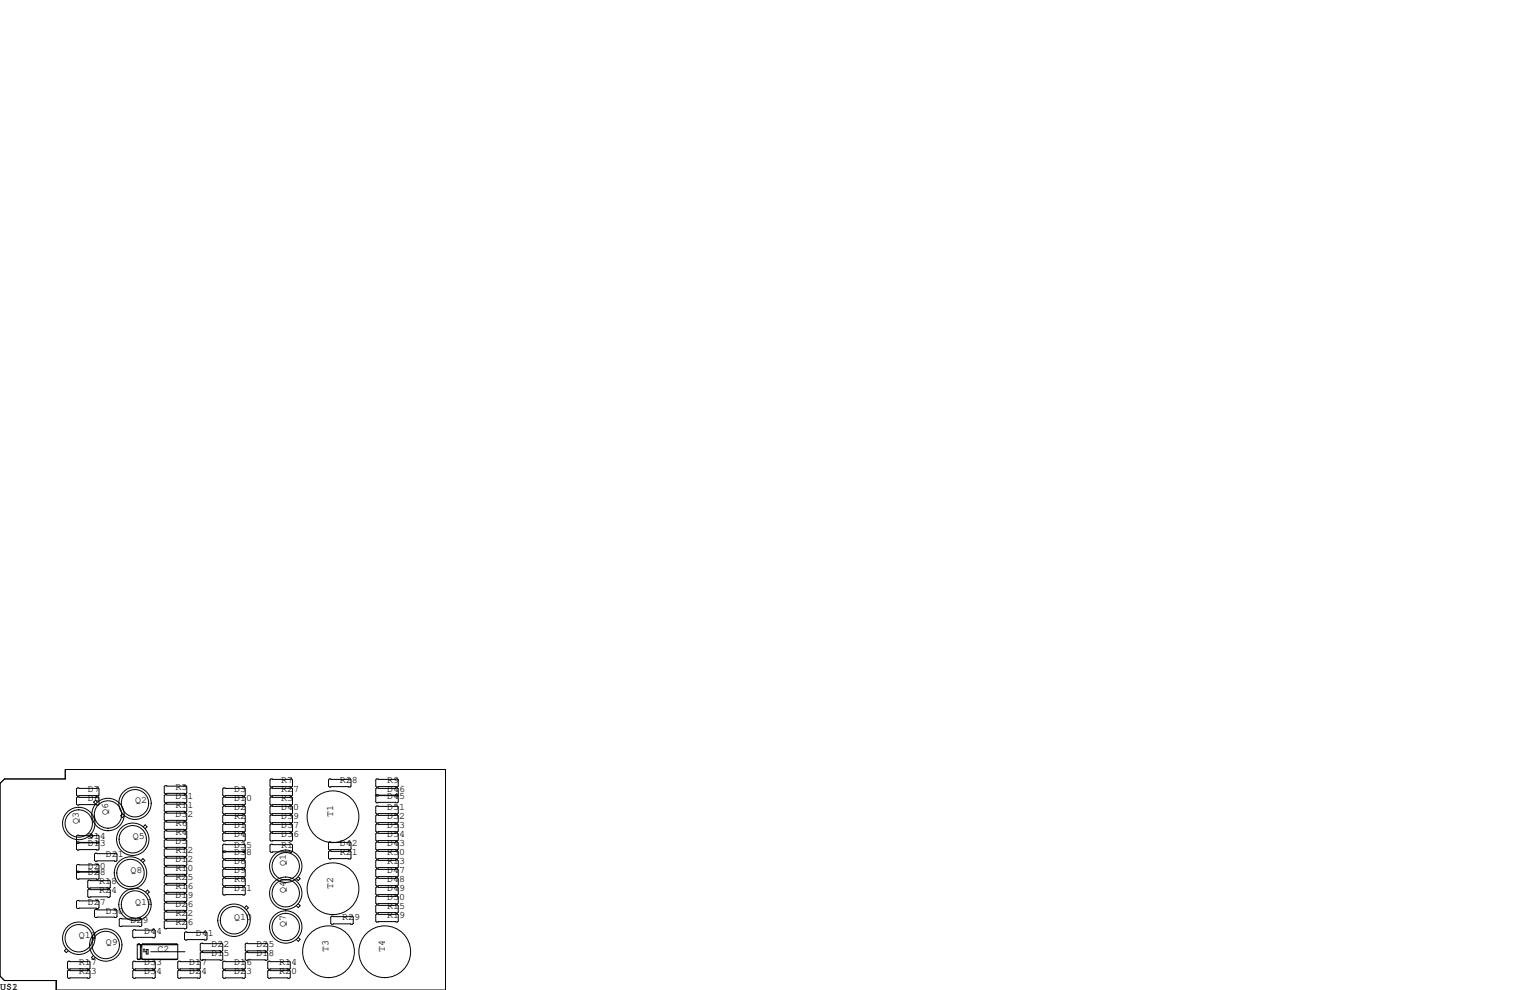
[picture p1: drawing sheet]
<svg xmlns="http://www.w3.org/2000/svg" width="432mm" height="279mm" viewBox="0 0 432 279" stroke-linecap="round" stroke-linejoin="round" font-family="sans-serif">
<g fill="none" stroke="#000" stroke-width=".28">
<path d="M76.5 219.8h5.8l.3 .3v1.8l-.3 .2h-5.8l-.3-.2v-1.8zM93 219.8h5.8l.3 .3v1.8l-.3 .2h-5.8l-.3-.2v-1.8zM106.3 219.8h5.8l.3 .3v1.8l-.3 .2h-5.8l-.3-.2v-1.8zM0 221.1l1.3-1.3h17.1v-2.6h107.3v62.2h-109.8v-2.7h-14.6l-1.3-1.2zM21.8 222.4h5.9l.2 .2v1.8l-.2 .3h-5.9l-.2-.3v-1.8zM21.8 224.9h5.9l.2 .3v1.7l-.2 .3h-5.9l-.2-.3v-1.7zM21.8 235.7h5.9l.2 .3v1.7l-.2 .3h-5.9l-.2-.3v-1.7zM21.8 237.6h5.9l.2 .3v1.7l-.2 .3h-5.9l-.2-.3v-1.7zM25.8 235.4l.5 .5-.5 .5-.6-.5M27.5 226.4l-.6-.6-.5 .6 .5 .5M34.6 229.7l-.5 .5 .5 .6 .5-.6M40.4 233.3l.6-.5 .5 .5-.5 .6"/>
<path d="M46.6 224.3h5.9l.2 .2v1.8l-.2 .3h-5.9l-.2-.3v-1.8zM46.6 221.7h5.9l.2 .3v1.8l-.2 .2h-5.9l-.2-.2v-1.8zM46.6 226.8h5.9l.2 .3v1.8l-.2 .2h-5.9l-.2-.2v-1.8zM46.6 229.4h5.9l.2 .2v1.8l-.2 .2h-5.9l-.2-.2v-1.8zM46.6 231.9h5.9l.2 .3v1.7l-.2 .3h-5.9l-.2-.3v-1.7zM46.6 234.4h5.9l.2 .3v1.8l-.2 .2h-5.9l-.2-.2v-1.8zM46.6 237h5.9l.2 .2v1.8l-.2 .3h-5.9l-.2-.3v-1.8zM46.6 239.5h5.9l.2 .3v1.8l-.2 .2h-5.9l-.2-.2v-1.8zM63.1 232.5h5.9l.2 .3v1.8l-.2 .2h-5.9l-.2-.2v-1.8zM63.1 222.4h5.9l.2 .2v1.8l-.2 .3h-5.9l-.2-.3v-1.8zM63.1 224.9h5.9l.2 .3v1.7l-.2 .3h-5.9l-.2-.3v-1.7zM63.1 227.5h5.9l.2 .2v1.8l-.2 .2h-5.9l-.2-.2v-1.8z"/>
<path d="M63.1 230h5.9l.2 .3v1.7l-.2 .3h-5.9l-.2-.3v-1.7zM63.1 235.1h5.9l.2 .2v1.8l-.2 .3h-5.9l-.2-.3v-1.8zM63.1 238.3h5.9l.2 .2v1.8l-.2 .2h-5.9l-.2-.2v-1.8zM76.5 232.5h5.8l.3 .3v1.8l-.3 .2h-5.8l-.3-.2v-1.8zM76.5 227.5h5.8l.3 .2v1.8l-.3 .2h-5.8l-.3-.2v-1.8zM76.5 222.4h5.8l.3 .2v1.8l-.3 .3h-5.8l-.3-.3v-1.8zM76.5 235.1h5.8l.3 .2v1.8l-.3 .3h-5.8l-.3-.3v-1.8zM76.5 224.9h5.8l.3 .3v1.7l-.3 .3h-5.8l-.3-.3v-1.7zM76.5 238.3h5.8l.3 .2v1.8l-.3 .2h-5.8l-.3-.2v-1.8zM76.5 230h5.8l.3 .3v1.7l-.3 .3h-5.8l-.3-.3v-1.7zM93 237.6h5.8l.3 .3v1.7l-.3 .3h-5.8l-.3-.3v-1.7zM106.3 232.5h5.8l.3 .3v1.8l-.3 .2h-5.8l-.3-.2v-1.8z"/>
<path d="M106.3 227.5h5.8l.3 .2v1.8l-.3 .2h-5.8l-.3-.2v-1.8zM106.3 222.4h5.8l.3 .2v1.8l-.3 .3h-5.8l-.3-.3v-1.8zM106.3 235.1h5.8l.3 .2v1.8l-.3 .3h-5.8l-.3-.3v-1.8zM106.3 224.3h5.8l.3 .2v1.8l-.3 .3h-5.8l-.3-.3v-1.8zM106.3 237.6h5.8l.3 .3v1.7l-.3 .3h-5.8l-.3-.3v-1.7zM106.3 230h5.8l.3 .3v1.7l-.3 .3h-5.8l-.3-.3v-1.7zM21.8 244h5.9l.2 .2v1.8l-.2 .3h-5.9l-.2-.3v-1.8zM21.8 245.9h5.9l.2 .2v1.8l-.2 .3h-5.9l-.2-.3v-1.8zM21.8 254.1h5.9l.2 .3v1.8l-.2 .2h-5.9l-.2-.2v-1.8zM25 251h5.9l.2 .2v1.8l-.2 .2h-5.9l-.2-.2v-1.8zM25 248.4h5.9l.2 .3v1.7l-.2 .3h-5.9l-.2-.3v-1.7zM26.9 240.8h5.9l.2 .2v1.8l-.2 .3h-5.9l-.2-.3v-1.8z"/>
<path d="M26.9 256.7h5.9l.2 .2v1.8l-.2 .3h-5.9l-.2-.3v-1.8zM33.9 259.2h5.9l.2 .3v1.7l-.2 .3h-5.9l-.2-.3v-1.7zM39.8 242.8l.5-.5 .6 .5-.6 .6M41.1 251.7l.5-.5 .5 .5-.5 .6M46.4 244.9l.2-.3h5.9l.2 .3v1.7l-.2 .3h-5.9l-.2-.3zM46.4 247.4l.2-.3h5.9l.2 .3v1.8l-.2 .2h-5.9l-.2-.2zM46.4 249.9l.2-.2h5.9l.2 .2v1.8l-.2 .3h-5.9l-.2-.3zM46.4 252.5l.2-.3h5.9l.2 .3v1.8l-.2 .2h-5.9l-.2-.2zM46.4 255l.2-.2h5.9l.2 .2v1.8l-.2 .2h-5.9l-.2-.2zM46.4 257.6l.2-.3h5.9l.2 .3v1.7l-.2 .3h-5.9l-.2-.3zM46.6 242.1h5.9l.2 .2v1.8l-.2 .2h-5.9l-.2-.2v-1.8zM62.9 245.5l.2-.3h5.9l.2 .3v1.8l-.2 .2h-5.9l-.2-.2z"/>
<path d="M62.9 248l.2-.2h5.9l.2 .2v1.8l-.2 .3h-5.9l-.2-.3zM62.9 250.6l.2-.3h5.9l.2 .3v1.7l-.2 .3h-5.9l-.2-.3zM63.1 240.2h5.9l.2 .2v1.8l-.2 .2h-5.9l-.2-.2v-1.8zM63.1 242.7h5.9l.2 .3v1.7l-.2 .3h-5.9l-.2-.3v-1.7zM69 256.2l.5-.5 .6 .5-.6 .5M84.2 255.1l.5 .5-.5 .5-.6-.5M84.2 247.4l.5 .6-.5 .5-.6-.5M93 240.2h5.8l.3 .2v1.8l-.3 .2h-5.8l-.3-.2v-1.8zM93.3 258.8l.3-.2h5.8l.3 .2v1.8l-.3 .3h-5.8l-.3-.3zM106 245.5l.3-.3h5.8l.3 .3v1.8l-.3 .2h-5.8l-.3-.2zM106 250.6l.3-.3h5.8l.3 .3v1.7l-.3 .3h-5.8l-.3-.3zM106 248l.3-.2h5.8l.3 .2v1.8l-.3 .3h-5.8l-.3-.3z"/>
<path d="M106 253.1l.3-.2h5.8l.3 .2v1.8l-.3 .2h-5.8l-.3-.2zM106 255.7l.3-.3h5.8l.3 .3v1.7l-.3 .3h-5.8l-.3-.3zM106 258.2l.3-.3h5.8l.3 .3v1.8l-.3 .2h-5.8l-.3-.2zM106.3 242.7h5.8l.3 .3v1.7l-.3 .3h-5.8l-.3-.3v-1.7zM106.3 240.2h5.8l.3 .2v1.8l-.3 .2h-5.8l-.3-.2v-1.8zM18.7 267.8l-.5 .5 .5 .6 .6-.6M19.3 271.3h5.8l.3 .2v1.8l-.3 .3h-5.8l-.2-.3v-1.8zM19.3 273.8h5.8l.3 .3v1.7l-.3 .3h-5.8l-.2-.3v-1.7zM26.3 269.7l-.5 .5 .5 .6 .6-.6M37.5 271.5l.2-.2h5.9l.2 .2v1.8l-.2 .3h-5.9l-.2-.3zM37.5 262.6l.2-.2h5.9l.2 .2v1.8l-.2 .3h-5.9l-.2-.3zM37.5 274.1l.2-.3h5.9l.2 .3v1.7l-.2 .3h-5.9l-.2-.3z"/>
<path d="M38.7 266.6l.3-.2h.4l.2 .2v4M38.7 266.6v4l.3 .2M38.7 266.6h11.5M38.9 270.7h.6M39 266.5h.4M39 270.8h.1M39.6 267.2h.4M39.6 270.6l-.6 .2M39.6 270.6h.4M39.6 270.4h.4M39.6 270.5h.4M39.8 266.8h.1"/>
<path d="M40 270.6l.3 .2M40.1 270.7h9.9M40.3 266.5h9.6M40.3 270.8h.1M40.4 268.6h.9M40.4 268h.5M40.6 267.8v.5M41.3 268h.5v1.2h-.5zM42.5 268.6h9.7M46.4 260.1l.2-.3h5.9l.2 .3v1.8l-.2 .2h-5.9l-.2-.2zM50.2 271.5l.2-.2h5.9l.2 .2v1.8l-.2 .3h-5.9l-.2-.3zM50.2 274.1l.2-.3h5.9l.2 .3v1.7l-.2 .3h-5.9l-.2-.3z"/>
<path d="M50.2 266.6v4l-.3 .2h-9.6M50.2 266.6l-.3-.2h-9.6l-.3 .2v4M52.1 263.3l.2-.3h5.9l.2 .3v1.7l-.2 .3h-5.9l-.2-.3zM56.5 266.4l.3-.2h5.8l.3 .2v1.8l-.3 .3h-5.8l-.3-.3zM56.5 269l.3-.3h5.8l.3 .3v1.8l-.3 .2h-5.8l-.3-.2zM62.9 271.5l.2-.2h5.9l.2 .2v1.8l-.2 .3h-5.9l-.2-.3zM62.9 274.1l.2-.3h5.9l.2 .3v1.7l-.2 .3h-5.9l-.2-.3zM69.2 266.4l.3-.2h5.8l.3 .2v1.8l-.3 .3h-5.8l-.3-.3zM69.2 269l.3-.3h5.8l.3 .3v1.8l-.3 .2h-5.8l-.3-.2zM75.6 271.5l.2-.2h5.9l.2 .2v1.8l-.2 .3h-5.9l-.2-.3zM75.6 274.1l.2-.3h5.9l.2 .3v1.7l-.2 .3h-5.9l-.2-.3zM84.2 264.6l.5 .5-.5 .6-.6-.6"/>
<circle cx="22.2" cy="232.4" r="3.9"/>
<circle cx="22.2" cy="232.4" r="4.6"/>
<circle cx="30.5" cy="229.9" r="4.6"/>
<circle cx="30.5" cy="229.9" r="3.9"/>
<circle cx="37.5" cy="236.9" r="4.6"/>
<circle cx="37.5" cy="236.9" r="3.9"/>
<circle cx="38.1" cy="226.7" r="3.9"/>
<circle cx="38.1" cy="226.7" r="4.6"/>
<circle cx="94" cy="230.5" r="7.3"/>
<circle cx="36.8" cy="246.4" r="4.6"/>
<circle cx="36.8" cy="246.4" r="3.9"/>
<circle cx="38.1" cy="255.3" r="4.6"/>
<circle cx="38.1" cy="255.3" r="3.9"/>
<circle cx="66" cy="259.7" r="3.9"/>
<circle cx="66" cy="259.7" r="4.6"/>
<circle cx="80.6" cy="244.5" r="3.9"/>
<circle cx="80.6" cy="252.1" r="3.9"/>
<circle cx="80.6" cy="244.5" r="4.6"/>
<circle cx="80.6" cy="252.1" r="4.6"/>
<circle cx="94" cy="250.8" r="7.3"/>
<circle cx="22.2" cy="264.8" r="4.6"/>
<circle cx="22.2" cy="264.8" r="3.9"/>
<circle cx="29.8" cy="266.7" r="4.6"/>
<circle cx="29.8" cy="266.7" r="3.9"/>
<circle cx="80.6" cy="261.6" r="3.9"/>
<circle cx="80.6" cy="261.6" r="4.6"/>
<circle cx="92.7" cy="268.6" r="7.3"/>
<circle cx="108.6" cy="268.6" r="7.3"/>
</g>
<g font-size="2.8">
<text x="79.4" y="221">R7</text>
<text x="95.9" y="221">R28</text>
<text x="109.2" y="221">R9</text>
<text x="24.8" y="226.1">D6</text>
<text x="24.8" y="223.5">D7</text>
<text x="38.1" y="226.7">Q2</text>
<text x="49.5" y="225.4">D31</text>
<text x="49.5" y="222.9">R5</text>
<text x="49.5" y="228">R11</text>
<text x="66" y="223.5">D3</text>
<text x="66" y="226.1">D10</text>
<text x="79.4" y="226.1">R3</text>
<text x="79.4" y="223.5">R27</text>
<text x="109.2" y="225.4">D45</text>
<text x="109.2" y="223.5">D46</text>
<text x="22.2" y="232.4" transform="rotate(-90 22.2 232.4)">Q3</text>
<text x="30.5" y="229.9" transform="rotate(-90 30.5 229.9)">Q6</text>
<text x="49.5" y="230.5">D32</text>
<text x="49.5" y="233">R6</text>
<text x="66" y="233.7">D1</text>
<text x="66" y="228.6">D2</text>
<text x="66" y="231.1">R2</text>
<text x="79.4" y="233.7">D37</text>
<text x="79.4" y="231.1">D39</text>
<text x="79.4" y="228.6">D40</text>
<text x="94" y="230.5" transform="rotate(-90 94 230.5)">T1</text>
<text x="109.2" y="228.6">D51</text>
<text x="109.2" y="231.1">D52</text>
<text x="109.2" y="233.7">D53</text>
<text x="24.8" y="238.8">D13</text>
<text x="24.8" y="236.9">D14</text>
<text x="37.5" y="236.9">Q5</text>
<text x="49.5" y="238.1">D5</text>
<text x="49.5" y="235.6">R4</text>
<text x="66" y="236.2">D4</text>
<text x="66" y="239.4">D35</text>
<text x="79.4" y="236.2">D36</text>
<text x="79.4" y="239.4">R1</text>
<text x="95.9" y="238.8">D42</text>
<text x="109.2" y="238.8">D43</text>
<text x="109.2" y="236.2">D54</text>
<text x="24.8" y="245.1">D20</text>
<text x="29.8" y="241.9">D21</text>
<text x="49.5" y="243.2">D12</text>
<text x="49.5" y="245.7">R10</text>
<text x="49.5" y="240.7">R12</text>
<text x="66" y="243.8">D8</text>
<text x="66" y="241.3">D38</text>
<text x="80.6" y="244.5" transform="rotate(-90 80.6 244.5)">Q1</text>
<text x="95.9" y="241.3">R21</text>
<text x="109.2" y="243.8">R13</text>
<text x="109.2" y="241.3">R30</text>
<text x="24.8" y="247">D28</text>
<text x="27.9" y="249.6">R18</text>
<text x="36.8" y="246.4">Q8</text>
<text x="49.5" y="250.8">R16</text>
<text x="49.5" y="248.3">R25</text>
<text x="66" y="246.4">D9</text>
<text x="66" y="251.5">D11</text>
<text x="66" y="248.9">R8</text>
<text x="94" y="250.8" transform="rotate(-90 94 250.8)">T2</text>
<text x="109.2" y="246.4">D47</text>
<text x="109.2" y="248.9">D48</text>
<text x="109.2" y="251.5">D49</text>
<text x="24.8" y="255.3">D27</text>
<text x="27.9" y="252.1">R24</text>
<text x="29.8" y="257.8">D30</text>
<text x="38.1" y="255.3">Q11</text>
<text x="49.5" y="253.4">D19</text>
<text x="49.5" y="255.9">D26</text>
<text x="80.6" y="252.1" transform="rotate(-90 80.6 252.1)">Q4</text>
<text x="109.2" y="254">D50</text>
<text x="109.2" y="256.5">R15</text>
<text x="36.8" y="260.3">D29</text>
<text x="40.6" y="263.5">D44</text>
<text x="49.5" y="258.4">R22</text>
<text x="49.5" y="261">R26</text>
<text x="66" y="259.7">Q10</text>
<text x="80.6" y="261.6" transform="rotate(-90 80.6 261.6)">Q7</text>
<text x="96.5" y="259.7">R29</text>
<text x="109.2" y="259.1">R19</text>
<text x="22.2" y="264.8">Q12</text>
<text x="29.8" y="266.7">Q9</text>
<text x="44.4" y="268.6">C2</text>
<text x="55.2" y="264.2">D41</text>
<text x="59.7" y="269.9">D15</text>
<text x="59.7" y="267.3">D22</text>
<text x="72.4" y="269.9">D18</text>
<text x="72.4" y="267.3">D25</text>
<text x="92.7" y="268.6" transform="rotate(-90 92.7 268.6)">T3</text>
<text x="108.6" y="268.6" transform="rotate(-90 108.6 268.6)">T4</text>
<text x="22.2" y="272.4">R17</text>
<text x="22.2" y="275">R23</text>
<text x="40.6" y="272.4">D33</text>
<text x="40.6" y="275">D34</text>
<text x="53.3" y="272.4">D17</text>
<text x="53.3" y="275">D24</text>
<text x="66" y="272.4">D16</text>
<text x="66" y="275">D23</text>
<text x="78.7" y="272.4">R14</text>
<text x="78.7" y="275">R20</text>
<text x="0" y="279.4">U$1</text>
<text x="3.4" y="279.4">2</text>
</g>
</svg>
